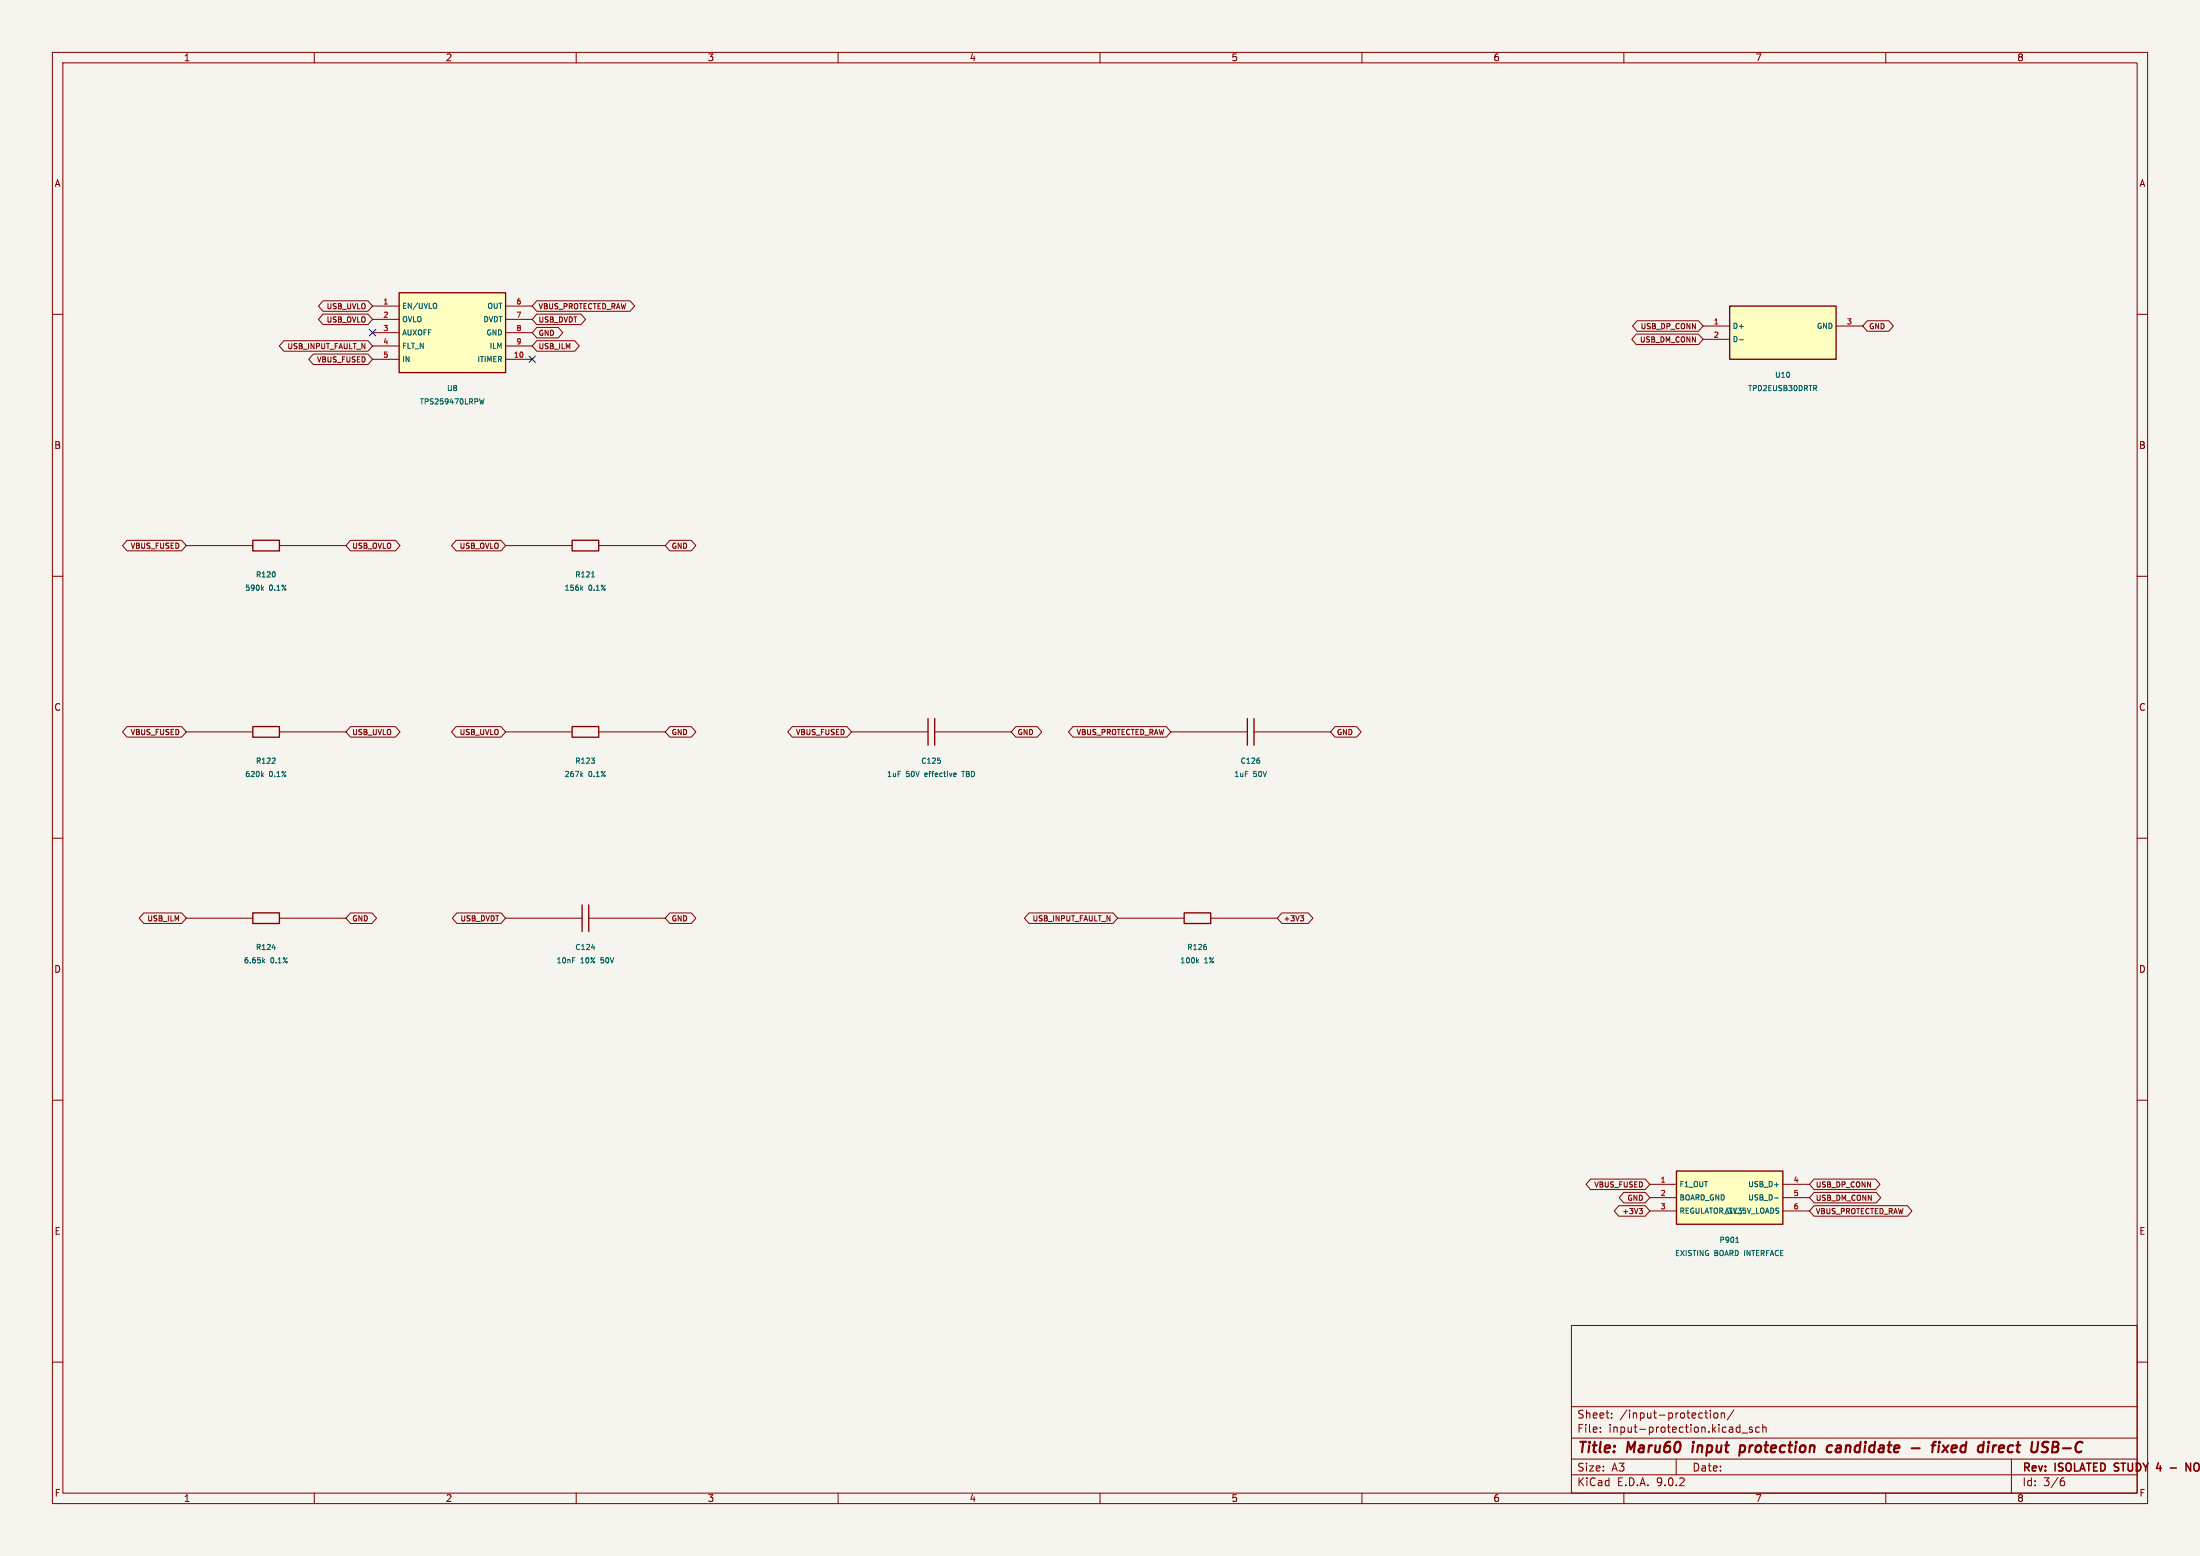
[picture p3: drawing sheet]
<svg xmlns="http://www.w3.org/2000/svg" width="420mm" height="297mm" viewBox="0 0 420 297" stroke-linecap="round" stroke-linejoin="round" font-family="sans-serif">
<path d="M0 0h420v297h-420z" fill="#f5f4ef" stroke="#f5f4ef" stroke-width=".19"/>
<g fill="none" stroke="#840000" stroke-width=".19">
<path d="M10 10h400v277h-400zM12 12h396v273h-396zM60 10v2M110 10v2M160 10v2M210 10v2M260 10v2M310 10v2M360 10v2M10 60h2M408 60h2M10 110h2"/>
<path d="M408 110h2M10 160h2M408 160h2M96.5 175.3h14.6M112.4 175.3h14.6M10 210h2M408 210h2M300 253h108v32h-108zM10 260h2M300 278.5h108M300 274.5h108M300 268.5h108"/>
<path d="M305.5 273.2v.2M305.5 272.5v.1M307.7 270.5v.2M307.7 269.8v.1M320 278.5v3M325.4 269.7h.6M325.7 269.2v1.3l.3 .2M326.5 269.2v.1M326.5 269.7v1M327.3 269.8l.4-.1 .2 .3v.4l-.2 .3-.4-.1-.1-.2zM328.6 269.8l.2-.1 .4 .1v.9M328.6 269.7v1"/>
<path d="M331 269.1l-1.3 1.9M331.7 272.4l.5 .1M332.2 271.9v1.5M332.2 273.3l-.5 .1M332.5 273.5h1.2M334.5 272.5l-.3-.1-.3 .2 .1 .2 .5 .2v.3h-.6M335.9 272.5l-.5-.1-.2 .3 .1 .6h.6M336.5 272.5l.2-.1 .4 .1 .1 .9M336.5 271.9v1.5M384 278.5v6.5M408 260h2M60 285v2"/>
<path d="M110 285v2M160 285v2M210 285v2M260 285v2M300 281.5h108M310 285v2M360 285v2M393.6 282.7h.4l.2 .2-.1 .5-.5 .2M394 282.1l-.4 .1"/>
</g>
<path d="M418.2 279.3v1.5l-.9-1.5v1.5M419.5 279.3a.5 .5 0 0 0-.7 .5v.5a.5 .5 0 0 0 .7 .5M411.7 280.3h.9M414.3 280.2h1.2" fill="none" stroke="#840000" stroke-width=".3"/>
<g fill="none" stroke="#840000" stroke-width=".4">
<path d="M323.2 275.9l-.2 1.3M332.1 277.1h.8M332.3 276h.7M332.3 275.9l-.3 2M349.8 276a.66 .66 0 0 0-1 .3l-.1 .5 .2 .3h.7M350.6 276.5l-.1 .6M365 276.4h1.5M368.7 275.9h.8M369.6 275.2l-.4 .1-.1 .2-.2 1.7M370.2 275.9l-.2 1.3M370.3 275.2l-.1 .2M370.9 275.9l.9 1.3"/>
<path d="M372 275.9l-1.2 1.3M381.1 275.9l-.5 .2M381.8 276l-.2 .9 .2 .3M382.6 276.3l-1 .2M391.8 276.2h.7M392.5 276.2l.3 .1M392.8 275.3l-.8-.1-.3 2h.8l.3-.2M392.8 276l-.3 .2"/>
</g>
<path d="M111.1 172.7v5.1M112.4 172.7v5.1" fill="none" stroke="#840000" stroke-width=".25"/>
<path d="M109.3 182.8h.5M112.9 180.9h.6" fill="none" stroke="#006464" stroke-width=".19"/>
<path d="M330.2 58.4h20.3v10.2h-20.3z" fill="#ffffc2"/>
<path d="M330.2 58.4h20.3v10.2h-20.3zM177.2 137.2v5M178.4 137.2v5M238.1 137.2v5M239.4 137.2v5M226.1 174.2h5v2.1h-5z" fill="none" stroke="#840000" stroke-width=".25"/>
<path d="M325.1 62.2h5.1M325.1 64.8h5.1M350.5 62.2h5.1M162.6 139.7h14.6M178.4 139.7h14.6M223.5 139.7h14.6M239.4 139.7h14.6M213.4 175.3h12.7M231.1 175.3h12.7" fill="none" stroke="#840000" stroke-width=".19"/>
<path d="M332 64.8h.8M346.5 74.1l.3 .5M346.8 73.7v.3M179.5 145.2v.4M182.2 147.6h.3v.2l-.4 .1M182.5 148.2h-.3M183.6 147.2h.6M240.5 145.2v.4M228.5 183.4l.3 .4M228.8 183.1l-.4 .4M230.3 180.7v.5" fill="none" stroke="#006464" stroke-width=".19"/>
<path d="M320 223.5h20.4v10.2h-20.4z" fill="#ffffc2"/>
<path d="M48.3 103.1h5v2.1h-5zM109.2 103.1h5.1v2.1h-5.1zM48.3 138.7h5v2h-5zM109.2 138.7h5.1v2h-5.1zM48.3 174.2h5v2.1h-5zM320 223.5h20.4v10.2h-20.4z" fill="none" stroke="#840000" stroke-width=".25"/>
<g fill="none" stroke="#840000" stroke-width=".19">
<path d="M35.6 104.1h12.7M53.3 104.1h12.7M96.5 104.1h12.7M114.3 104.1h12.7M35.6 139.7h12.7M53.3 139.7h12.7M96.5 139.7h12.7M114.3 139.7h12.7M35.6 175.3h12.7M53.3 175.3h12.7M315 226.1h5M315 228.6h5"/>
<path d="M315 231.1h5M340.4 226.1h5M340.4 228.6h5M340.4 231.1h5"/>
</g>
<g fill="none" stroke="#006464" stroke-width=".19">
<path d="M50 112.3l.3 .4M50.3 112l-.4 .4M52.5 109.3v.6M111 112.3l.3 .4M111.3 112l-.4 .4M112.9 110.1h.6M50 147.9l.3 .3M50.3 147.6l-.4 .3M51.9 145.7h.6M52.5 144.8v.3M111 147.9l.3 .3M111.3 147.6l-.4 .3"/>
<path d="M112.9 144.7h.6l-.3 .4M113.5 145.2v.4M50.3 183.4l.2 .4M50.5 183.1l-.3 .4M52 180.9h.6M331.4 237.1h.5M331.6 236.3l.1-.2v1M338.8 226.1h.7M338.8 228.7h.7"/>
</g>
<path d="M76.2 55.9h20.3v15.2h-20.3z" fill="#ffffc2"/>
<path d="M76.2 55.9h20.3v15.2h-20.3z" fill="none" stroke="#840000" stroke-width=".25"/>
<g fill="none" stroke="#840000" stroke-width=".19">
<path d="M61.7 60h8.5l.9 1-.9 1h-8.5l-.9-1zM61.7 57.4h8.5l.9 1-.9 1h-8.5l-.9-1zM71.1 58.4h5.1M96.5 58.4h5.1M102.5 57.4h17.8l.9 1-.9 1h-17.8l-.9-1zM102.5 60h8.4l.9 1-.9 1h-8.4l-.9-1zM54.2 65h16l.9 1-.9 1h-16l-.9-1zM59.8 67.6h10.4l.9 1-.9 1h-10.4l-.9-1zM71.1 61h5.1M71.1 63.5h5.1M71.1 66h5.1M71.1 68.6h5.1"/>
<path d="M96.5 61h5.1M96.5 63.5h5.1M96.5 66h5.1M96.5 68.6h5.1M102.5 65h7.2l.9 1-.9 1h-7.2l-.9-1zM102.5 62.5h4.1l.8 1-.8 1h-4.1l-.9-1zM312.4 63.8h11.8l.9 1-.9 1h-11.8l-.9-1zM312.5 61.2h11.7l.9 1-.9 1h-11.7l-.8-1zM356.5 61.2h4.1l.8 1-.8 1h-4.1l-.9-1zM24.3 103.1h10.4l.9 1-.9 1h-10.4l-.9-1zM66.9 103.1h8.6l.9 1-.9 1h-8.6l-.9-1zM87.1 103.1h8.5l.9 1-.9 1h-8.5l-.9-1z"/>
<path d="M127.9 103.1h4.1l.8 1-.8 1h-4.1l-.9-1zM24.3 138.7h10.4l.9 1-.9 1h-10.4l-.9-1zM66.9 138.7h8.6l.9 1-.9 1h-8.6l-.9-1zM87.1 138.7h8.5l.9 1-.9 1h-8.5l-.9-1zM127.9 138.7h4.1l.8 1-.8 1h-4.1l-.9-1zM151.3 138.7h10.4l.9 1-.9 1h-10.4l-.9-1zM193.9 138.7h4.1l.9 1-.9 1h-4.1l-.9-1zM204.8 138.7h17.8l.9 1-.9 1h-17.8l-.8-1zM254.9 138.7h4.1l.8 1-.8 1h-4.1l-.9-1zM27.4 174.3h7.3l.9 1-.9 1h-7.3l-.8-1zM66.9 174.3h4.1l.9 1-.9 1h-4.1l-.9-1zM87.2 174.3h8.4l.9 1-.9 1h-8.4l-.9-1z"/>
<path d="M127.9 174.3h4.1l.8 1-.8 1h-4.1l-.9-1zM196.4 174.3h16.1l.9 1-.9 1h-16.1l-.8-1zM244.7 174.3h5.1l.8 1-.8 1h-5.1l-.9-1zM248.3 174.8h.6l-.4 .4M248.7 175.2l.2 .2v.2l-.2 .2M303.7 225.1h10.4l.9 1-.9 1h-10.4l-.9-1zM309 230.1h5.1l.9 1-.9 1h-5.1l-.8-1zM310 227.6h4.1l.9 1-.9 1h-4.1l-.9-1zM312.9 230.7h.6l-.3 .3 .3 .1v.4l-.1 .2h-.3M346.3 225.1h11.7l.9 1-.9 1h-11.7l-.9-1zM346.3 227.6h11.9l.8 1-.8 1h-11.9l-.9-1zM346.3 230.1h17.8l.9 1-.9 1h-17.8l-.9-1z"/>
</g>
<path d="M83.2 57.9l.2 .3-.2 .6M92.4 76.1l-.2 1-.2-.7-.2 .7" fill="none" stroke="#006464" stroke-width=".19"/>
<path d="M70.5 62.9l1.2 1.2M71.7 62.9l-1.2 1.2M101 68l1.2 1.2M102.2 68l-1.2 1.2" fill="none" stroke="#000084" stroke-width=".19"/>
<g font-size="2.8" fill="#840000">
<text x="301" y="277.9">Title:</text>
<text x="310.6" y="277.9">Maru60</text>
<text x="323.9" y="277.9">input</text>
<text x="333.8" y="277.9">protection</text>
<text x="351.2" y="277.9">candidate</text>
<text x="372.9" y="277.9">fixed</text>
<text x="382.5" y="277.9">direct</text>
<text x="393.4" y="277.9">USB-C</text>
</g>
<g font-size="2.1" fill="#840000">
<text x="301" y="273.7">File:</text>
<text x="301" y="271">Sheet:</text>
<text x="307.1" y="273.7">input-protection.kicad_sch</text>
<text x="309.2" y="271">/input-protection/</text>
<text x="301" y="281.1">Size:</text>
<text x="307.6" y="281.1">A3</text>
<text x="323" y="281.1">Date:</text>
<text x="386" y="281.3">Rev:</text>
<text x="392.4" y="281.3">ISOLATED STUDY</text>
<text x="413" y="281.3">4</text>
<text x="419.8" y="281.3">N</text>
<text x="301" y="283.9">KiCad</text>
<text x="308.7" y="283.9">E.D.A.</text>
<text x="316.3" y="283.9">9.0.2</text>
<text x="386" y="283.9">Id:</text>
<text x="390.1" y="283.9">3/6</text>
</g>
<g font-size="1.8" fill="#840000">
<text x="35" y="11.9">1</text>
<text x="85" y="11.9">2</text>
<text x="135" y="11.9">3</text>
<text x="185" y="11.9">4</text>
<text x="235" y="11.9">5</text>
<text x="285" y="11.9">6</text>
<text x="335" y="11.9">7</text>
<text x="385" y="11.9">8</text>
<text x="10.3" y="35.9">A</text>
<text x="408.3" y="35.9">A</text>
<text x="10.3" y="85.9">B</text>
<text x="408.2" y="85.9">B</text>
<text x="10.3" y="135.9">C</text>
<text x="408.2" y="135.9">C</text>
<text x="10.3" y="185.9">D</text>
<text x="408.2" y="185.9">D</text>
<text x="10.3" y="235.9">E</text>
<text x="408.3" y="235.9">E</text>
<text x="10.3" y="285.9">F</text>
<text x="35" y="286.9">1</text>
<text x="85" y="286.9">2</text>
<text x="135" y="286.9">3</text>
<text x="185" y="286.9">4</text>
<text x="235" y="286.9">5</text>
<text x="285" y="286.9">6</text>
<text x="335" y="286.9">7</text>
<text x="385" y="286.9">8</text>
<text x="408.3" y="285.9">F</text>
</g>
<g font-size="1.4" fill="#840000">
<text x="62.2" y="59.2">USB_UVLO</text>
<text x="102.7" y="59.2">VBUS_PROTECTED_RAW</text>
<text x="62.2" y="61.8">USB_OVLO</text>
<text x="102.7" y="61.8">USB_DVDT</text>
<text x="102.7" y="64.3">GND</text>
<text x="312.9" y="65.6">USB_DM_CONN</text>
<text x="313.1" y="63">USB_DP_CONN</text>
<text x="356.7" y="63">GND</text>
<text x="54.7" y="66.8">USB_INPUT_FAULT_N</text>
<text x="60.4" y="69.4">VBUS_FUSED</text>
<text x="102.7" y="66.8">USB_ILM</text>
<text x="24.8" y="104.9">VBUS_FUSED</text>
<text x="67.2" y="104.9">USB_OVLO</text>
<text x="87.6" y="104.9">USB_OVLO</text>
<text x="128.1" y="104.9">GND</text>
<text x="24.8" y="140.5">VBUS_FUSED</text>
<text x="67.2" y="140.5">USB_UVLO</text>
<text x="87.6" y="140.5">USB_UVLO</text>
<text x="128.1" y="140.5">GND</text>
<text x="151.8" y="140.5">VBUS_FUSED</text>
<text x="194.2" y="140.5">GND</text>
<text x="205.4" y="140.5">VBUS_PROTECTED_RAW</text>
<text x="255.1" y="140.5">GND</text>
<text x="28" y="176.1">USB_ILM</text>
<text x="67.2" y="176.1">GND</text>
<text x="87.8" y="176.1">USB_DVDT</text>
<text x="128.1" y="176.1">GND</text>
<text x="197" y="176.1">USB_INPUT_FAULT_N</text>
<text x="245" y="176.1">+3V3</text>
<text x="304.2" y="226.9">VBUS_FUSED</text>
<text x="346.6" y="226.9">USB_DP_CONN</text>
<text x="309.6" y="231.9">+3V3</text>
<text x="310.5" y="229.4">GND</text>
<text x="346.6" y="229.4">USB_DM_CONN</text>
<text x="346.6" y="231.9">VBUS_PROTECTED_RAW</text>
</g>
<g font-size="1.4" fill="#a90000">
<text x="73.1" y="58.2">1</text>
<text x="98.5" y="58.2">6</text>
<text x="73.1" y="60.7">2</text>
<text x="73.1" y="63.2">3</text>
<text x="73.1" y="65.8">4</text>
<text x="98.5" y="60.7">7</text>
<text x="98.5" y="63.2">8</text>
<text x="98.5" y="65.8">9</text>
<text x="327.1" y="62">1</text>
<text x="327.1" y="64.5">2</text>
<text x="352.5" y="62">3</text>
<text x="73.1" y="68.3">5</text>
<text x="98" y="68.3">10</text>
<text x="316.9" y="225.8">1</text>
<text x="342.3" y="225.8">4</text>
<text x="316.9" y="228.3">2</text>
<text x="316.9" y="230.9">3</text>
<text x="342.3" y="228.3">5</text>
<text x="342.3" y="230.9">6</text>
</g>
<g font-size="1.4" fill="#006464">
<text x="76.7" y="59.1">EN/UVLO</text>
<text x="92.9" y="59.1">OUT</text>
<text x="76.7" y="61.7">OVLO</text>
<text x="76.7" y="64.2">AUXOFF</text>
<text x="92.1" y="61.7">DVDT</text>
<text x="92.7" y="64.2">GND</text>
<text x="330.7" y="63">D+</text>
<text x="330.7" y="65.5">D-</text>
<text x="346.7" y="63">GND</text>
<text x="76.7" y="66.8">FLT_N</text>
<text x="76.7" y="69.3">IN</text>
<text x="91" y="69.3">ITIMER</text>
<text x="93.3" y="66.8">ILM</text>
<text x="80" y="77.4">TPS259470LRPW</text>
<text x="85.2" y="74.8">U8</text>
<text x="333.6" y="74.8">TPD2EUSB30DRTR</text>
<text x="338.8" y="72.3">U10</text>
<text x="46.7" y="112.9">590k</text>
<text x="48.7" y="110.4">R120</text>
<text x="51.4" y="112.9">0.1%</text>
<text x="107.7" y="112.9">156k</text>
<text x="109.7" y="110.4">R121</text>
<text x="112.3" y="112.9">0.1%</text>
<text x="46.7" y="148.5">620k</text>
<text x="48.7" y="146">R122</text>
<text x="51.4" y="148.5">0.1%</text>
<text x="107.7" y="148.5">267k</text>
<text x="109.7" y="146">R123</text>
<text x="112.3" y="148.5">0.1%</text>
<text x="169.2" y="148.5">1uF</text>
<text x="173" y="148.5">50V</text>
<text x="175.7" y="146">C125</text>
<text x="176.7" y="148.5">effective</text>
<text x="184.1" y="148.5">TBD</text>
<text x="235.5" y="148.5">1uF</text>
<text x="236.7" y="146">C126</text>
<text x="239.2" y="148.5">50V</text>
<text x="46.5" y="184.1">6.65k</text>
<text x="48.7" y="181.5">R124</text>
<text x="51.6" y="184.1">0.1%</text>
<text x="106.1" y="184.1">10nF</text>
<text x="109.7" y="181.5">C124</text>
<text x="110.8" y="184.1">10%</text>
<text x="114.9" y="184.1">50V</text>
<text x="225.2" y="184.1">100k</text>
<text x="226.5" y="181.5">R126</text>
<text x="229.9" y="184.1">1%</text>
<text x="320.5" y="226.8">F1_OUT</text>
<text x="333.6" y="226.8">USB_D+</text>
<text x="320.5" y="229.3">BOARD_GND</text>
<text x="320.5" y="231.9">REGULATOR_3V3</text>
<text x="329.1" y="231.9">ALL_5V_LOADS</text>
<text x="333.6" y="229.3">USB_D-</text>
<text x="319.7" y="239.9">EXISTING</text>
<text x="327.3" y="239.9">BOARD INTERFACE</text>
<text x="328.1" y="237.4">P901</text>
</g>
</svg>
